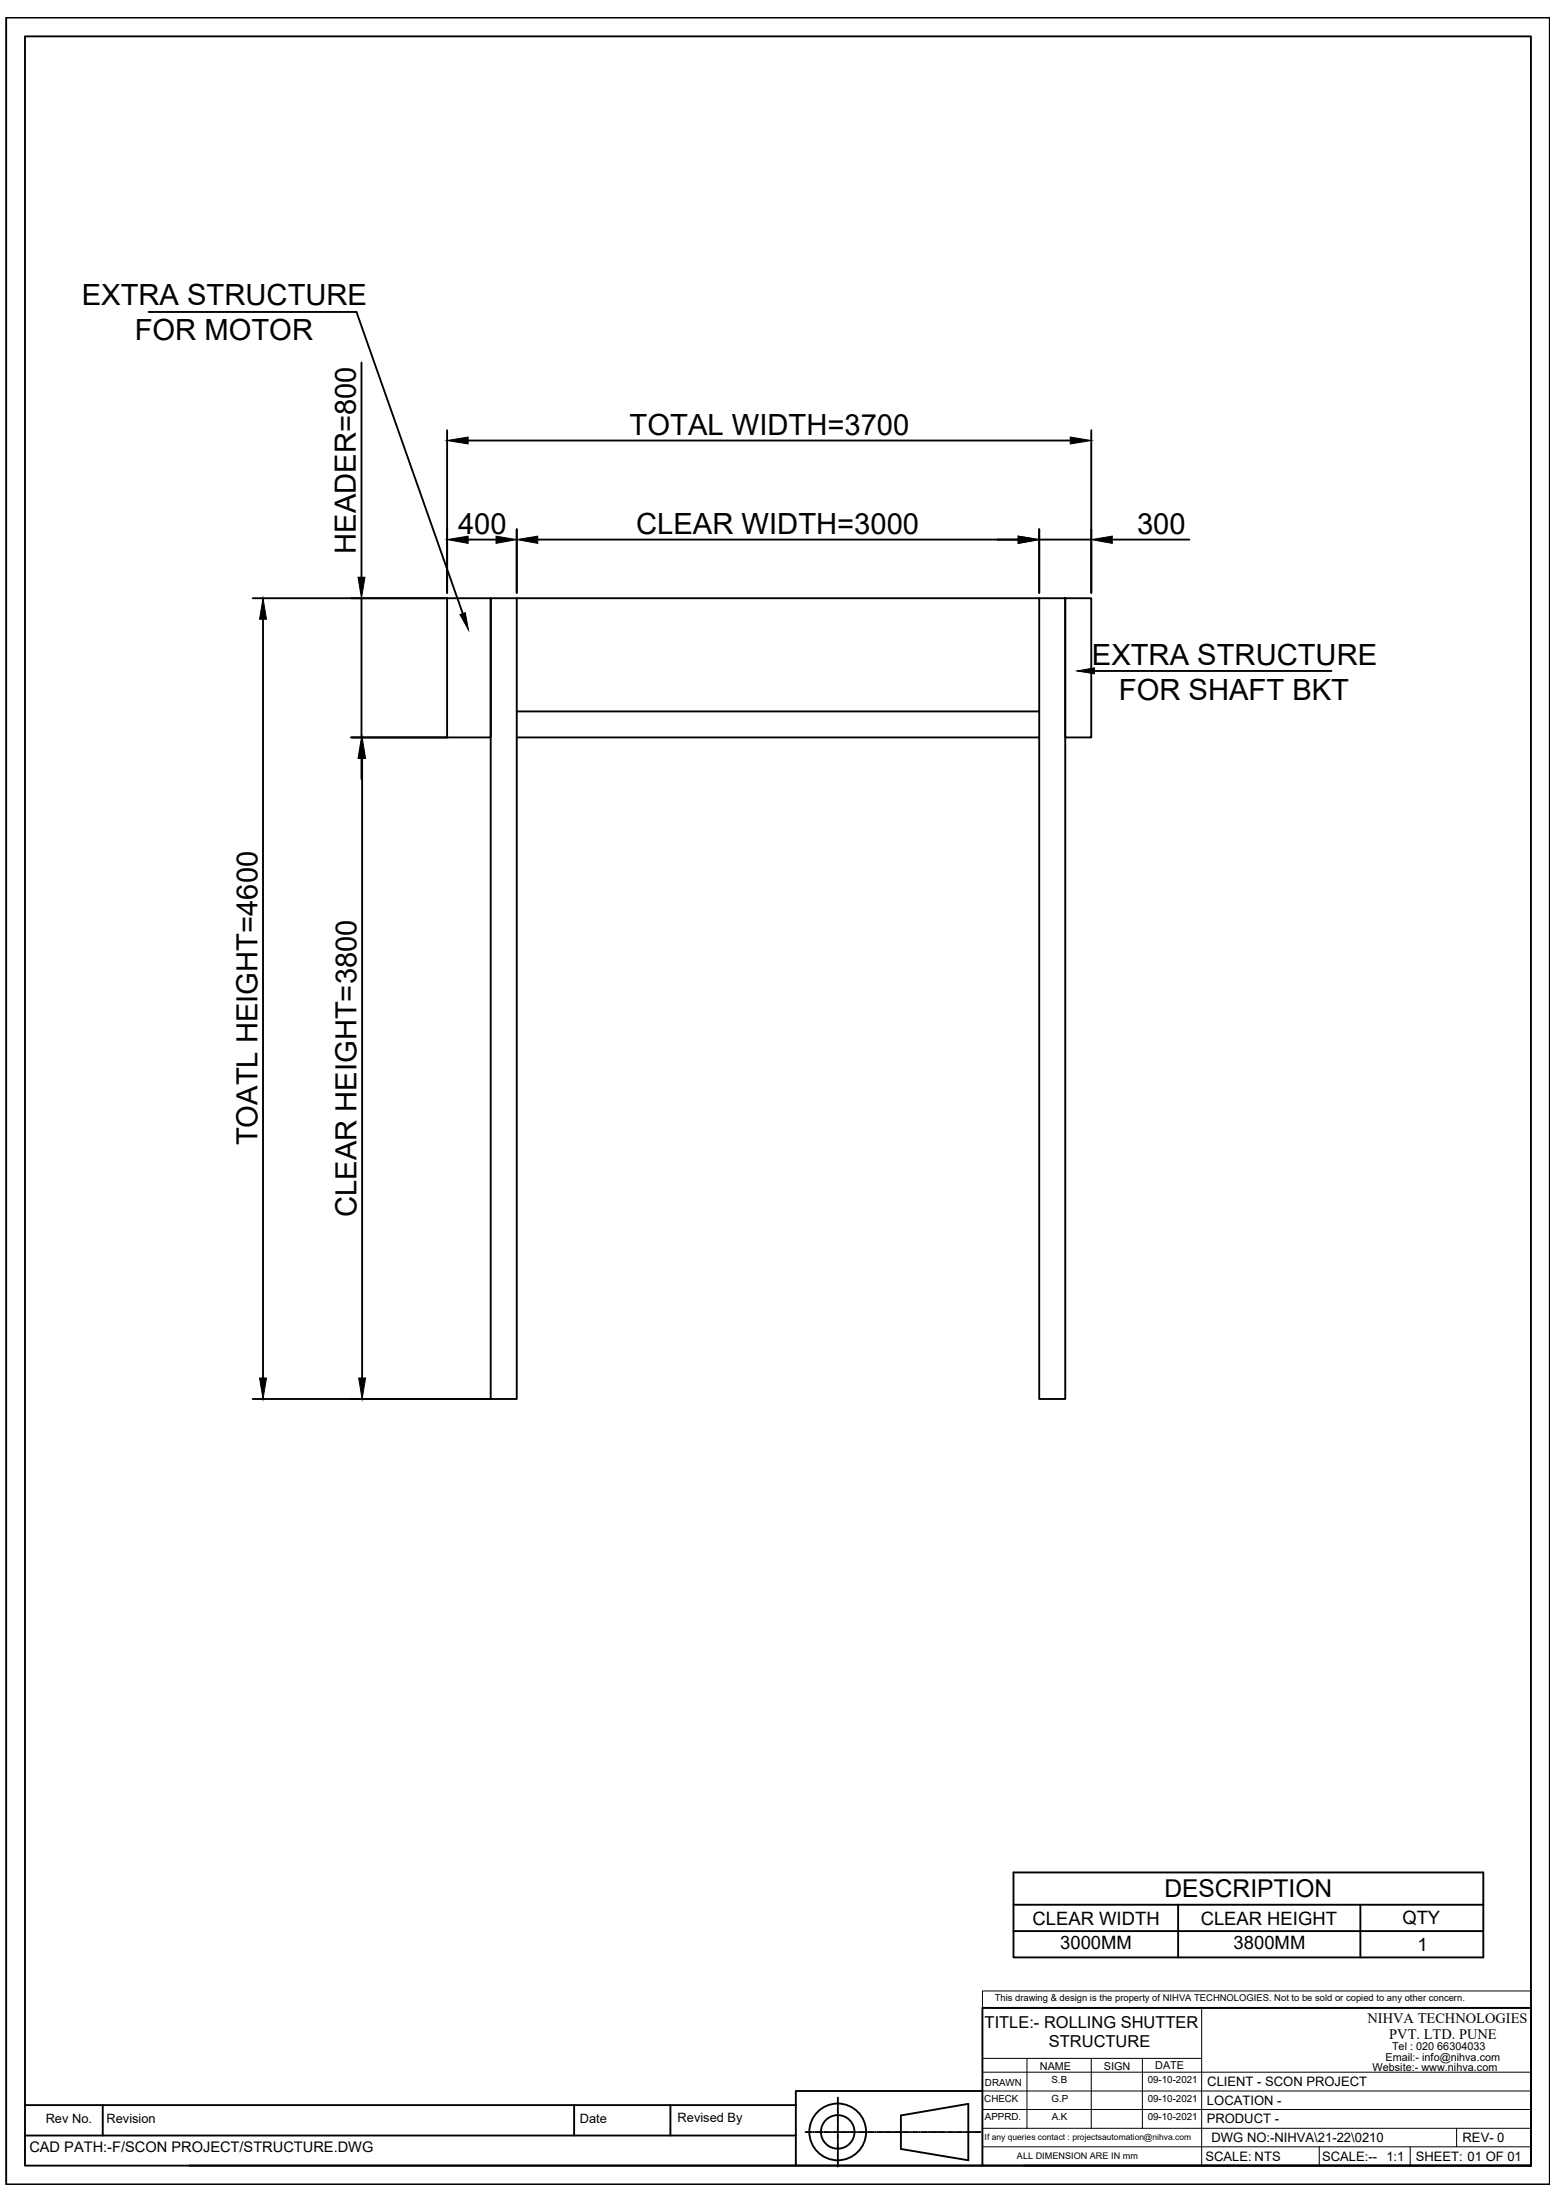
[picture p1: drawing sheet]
<svg xmlns="http://www.w3.org/2000/svg" width="210mm" height="297mm" viewBox="0 0 210 297" stroke-linecap="round" stroke-linejoin="round" font-family="sans-serif">
<!-- layer: 0 -->
<g fill="none" stroke="#000" stroke-width=".25">
<path d="M.8 2.4h208.4v292.5h-208.4zM3.4 4.9h203.3v287.5h-203.3zM20.1 42.1h28M47.9 42.1h.2l14.4 40.7M48.8 48.9v29M60.4 58.1v22M63.2 59.5h81.3M147.3 58.1v22M63.2 72.9h3.8M69.8 71.5v8.6M72.6 72.9h64.8M140.3 72.9h7"/>
<path d="M140.3 71.5v8.6M150.1 72.9h10.5M34.1 80.8h26.3M35.5 83.6v102.5M47.4 99.6h13M48.8 80.8v18.8M60.4 80.8h5.8v18.8h-5.8zM66.2 80.8h3.6v108.1h-3.6zM69.8 80.8h70.5M69.8 99.6h70.5M69.8 96.1h70.5M140.3 80.8h3.5v108.1h-3.5z"/>
<path d="M143.8 80.8h3.5v18.8h-3.5zM147.7 90.6h32M48.8 102.4v2.8M48.9 102.4v83.7M34.1 188.9h32.1M136.8 252.8h63.4v11.5h-63.4zM136.8 257.2h63.4M159 257.2v7.1M183.6 257.2v7.1M132.6 271.1h74.1v21.3h-74.1zM136.8 260.7h63.4M3.4 288.3h104"/>
<path d="M3.4 284.2h104M13.9 284.2v4.1M77.5 284.2v4.1M90.5 284.2v4.1M107.4 292.4h25.2M108.7 287.9h.9M109.8 287.9h.1M110.1 287.9h.7M110.9 287.9h.2M111.2 287.9h.8M112.1 287.9h.2M112.4 287.9h.8"/>
<path d="M113.1 283.2v.9M113.1 284.2v.2M113.1 284.5v.8M113.1 285.4v.2M113.1 285.7v.8M113.1 286.6v.2M113.1 286.9v.8M113.1 287.8v.2M113.1 288.1v.7M113.1 289v.1M113.1 289.3v.7M113.1 290.2v.1"/>
<path d="M113.1 290.5v.8M113.1 291.4v.1M113.1 291.7v.8M113.3 287.9h.2M113.6 287.9h.8M114.5 287.9h.2M114.8 287.9h.8M115.7 287.9h.2M116 287.9h.7M116.9 287.9h.1M117.2 287.9h.7M118.1 287.9h.1"/>
<path d="M118.4 287.9h.8M119.3 287.9h.2M119.6 287.9h.7M120.5 287.9h.1M120.8 287.9h.7M121.6 285.6l9.1-1.5v7.6l-9.1-1.5zM121.7 287.9h.1M122 287.9h.7M122.9 287.9h.1M123.2 287.9h.7M124.1 287.9h.1M124.4 287.9h.7"/>
<path d="M125.3 287.9h.1M125.5 287.9h.8M126.4 287.9h.2M126.7 287.9h.8M127.7 287.9h.1M128 287.9h.7M128.8 287.9h.2M129.1 287.9h.8M130 287.9h.2M130.3 287.9h.8M131.2 287.9h.2M131.5 287.9h.9"/>
<path d="M132.6 282.3h-25.2v10.1h-81.8M138.2 292.4h68.5"/>
<circle cx="113.1" cy="287.8" r="3.8"/>
<circle cx="113.1" cy="287.8" r="2.27"/>
</g>
<g fill="none" stroke="#000" stroke-width=".13">
<path d="M132.6 268.8h74.1v2.3h-74.1zM132.6 279.8h74.1M132.6 271.1v21.3M132.6 277.9h29.6M133.9 271.1h72.8M138.6 277.9v9.5M147.3 277.9v9.5M154.2 277.9v9.5M162.2 271.1v21.3M132.6 287.4h74.1M132.6 284.8h74.1M132.6 282.3h74.1"/>
<path d="M132.6 289.9h74.1M178.1 289.9v2.5M190.4 289.9v2.5M196.6 287.4v2.5"/>
</g>
<g fill="#000" stroke="#000" stroke-width=".13">
<path d="M60.4 59.5l2.8-.5v.9zM144.5 59l2.8 .5-2.8 .4zM48.3 77.9h1l-.5 2.9zM60.4 72.9l2.8-.5v1zM67 72.4l2.8 .5-2.8 .5zM69.8 72.9l2.8-.5v1zM137.4 72.4l2.9 .5-2.9 .5zM147.3 72.9l2.8-.5v1zM35.5 80.8l.5 2.8h-1zM62.1 83l.7-.3 .4 2.3zM145.4 90.6l2.3-.4v.8zM48.8 99.6l.5 2.8h-1z"/>
<path d="M48.9 99.6l.4 2.8h-.9zM35 186.1h1l-.5 2.8zM48.4 186.1h.9l-.4 2.8z"/>
</g>
<g font-size="3.9">
<text x="11" y="41.1">EXTRA STRUCTURE</text>
<text x="18.2" y="45.9">FOR MOTOR</text>
<text x="85" y="58.7">TOTAL WIDTH=3700</text>
<text x="48" y="74.8" transform="rotate(-90 48 74.8)">HEADER=800</text>
<text x="61.8" y="72.1">400</text>
<text x="85.9" y="72.1">CLEAR WIDTH=3000</text>
<text x="153.5" y="72.1">300</text>
<text x="147.4" y="89.7">EXTRA STRUCTURE</text>
<text x="151" y="94.5">FOR SHAFT BKT</text>
<text x="34.7" y="154.6" transform="rotate(-90 34.7 154.6)">TOATL HEIGHT=4600</text>
<text x="48.1" y="164.3" transform="rotate(-90 48.1 164.3)">CLEAR HEIGHT=3800</text>
</g>
<text font-size="3.3" x="157.2" y="256.2">DESCRIPTION</text>
<g font-size="2.5">
<text x="139.4" y="259.8">CLEAR WIDTH</text>
<text x="143.1" y="263.1">3000MM</text>
<text x="162.1" y="259.8">CLEAR HEIGHT</text>
<text x="166.5" y="263.1">3800MM</text>
<text x="189.3" y="259.8">QTY</text>
<text x="191.3" y="263.4">1</text>
</g>
<g font-size="2.2">
<text x="132.9" y="273.8">TITLE:- ROLLING SHUTTER</text>
<text x="141.6" y="276.4">STRUCTURE</text>
</g>
<text font-size="2" x="4" y="290.5">CAD PATH:-F/SCON PROJECT/STRUCTURE.DWG</text>
<g font-size="1.9">
<text x="184.6" y="273.1">NIHVA TECHNOLOGIES</text>
<text x="187.5" y="275.3">PVT. LTD. PUNE</text>
</g>
<g font-size="1.8">
<text x="163" y="281.6">CLIENT - SCON PROJECT</text>
<text x="162.9" y="286.7">PRODUCT -</text>
<text x="162.9" y="284.2">LOCATION -</text>
<text x="162.7" y="291.7">SCALE: NTS</text>
<text x="163.5" y="289.2">DWG NO:-NIHVA\21-22\0210</text>
<text x="178.5" y="291.7">SCALE:--</text>
<text x="187.1" y="291.7">1:1</text>
<text x="191.1" y="291.7">SHEET: 01 OF 01</text>
<text x="197.4" y="289.2">REV- 0</text>
</g>
<g font-size="1.7">
<text x="6.2" y="286.7">Rev No.</text>
<text x="14.4" y="286.7">Revision</text>
<text x="78.3" y="286.7">Date</text>
<text x="91.5" y="286.5">Revised By</text>
</g>
<g font-size="1.5">
<text x="140.4" y="279.4">NAME</text>
<text x="149" y="279.4">SIGN</text>
<text x="155.9" y="279.4">DATE</text>
<text x="185.3" y="279.6">Website:- www.nihva.com</text>
<text x="187" y="278.3">Email:- info@nihva.com</text>
<text x="187.9" y="276.8">Tel : 020 66304033</text>
</g>
<g font-size="1.3">
<text x="134.3" y="270.2">This drawing &amp; design is the property of NIHVA TECHNOLOGIES. Not to be sold or copied to any other concern.</text>
<text x="133" y="281.6">DRAWN</text>
<text x="141.9" y="281.3">S.B</text>
<text x="154.9" y="281.3">09-10-2021</text>
<text x="132.9" y="283.8">CHECK</text>
<text x="133" y="286.3">APPRD.</text>
<text x="141.9" y="283.8">G.P</text>
<text x="142" y="286.3">A.K</text>
<text x="154.9" y="283.8">09-10-2021</text>
<text x="154.9" y="286.3">09-10-2021</text>
</g>
<text font-size="1.2" x="137.3" y="291.5">ALL DIMENSION ARE IN mm</text>
<text font-size="1.1" x="132.9" y="288.9">If any queries contact : projectsautomation@nihva.com</text>
</svg>
